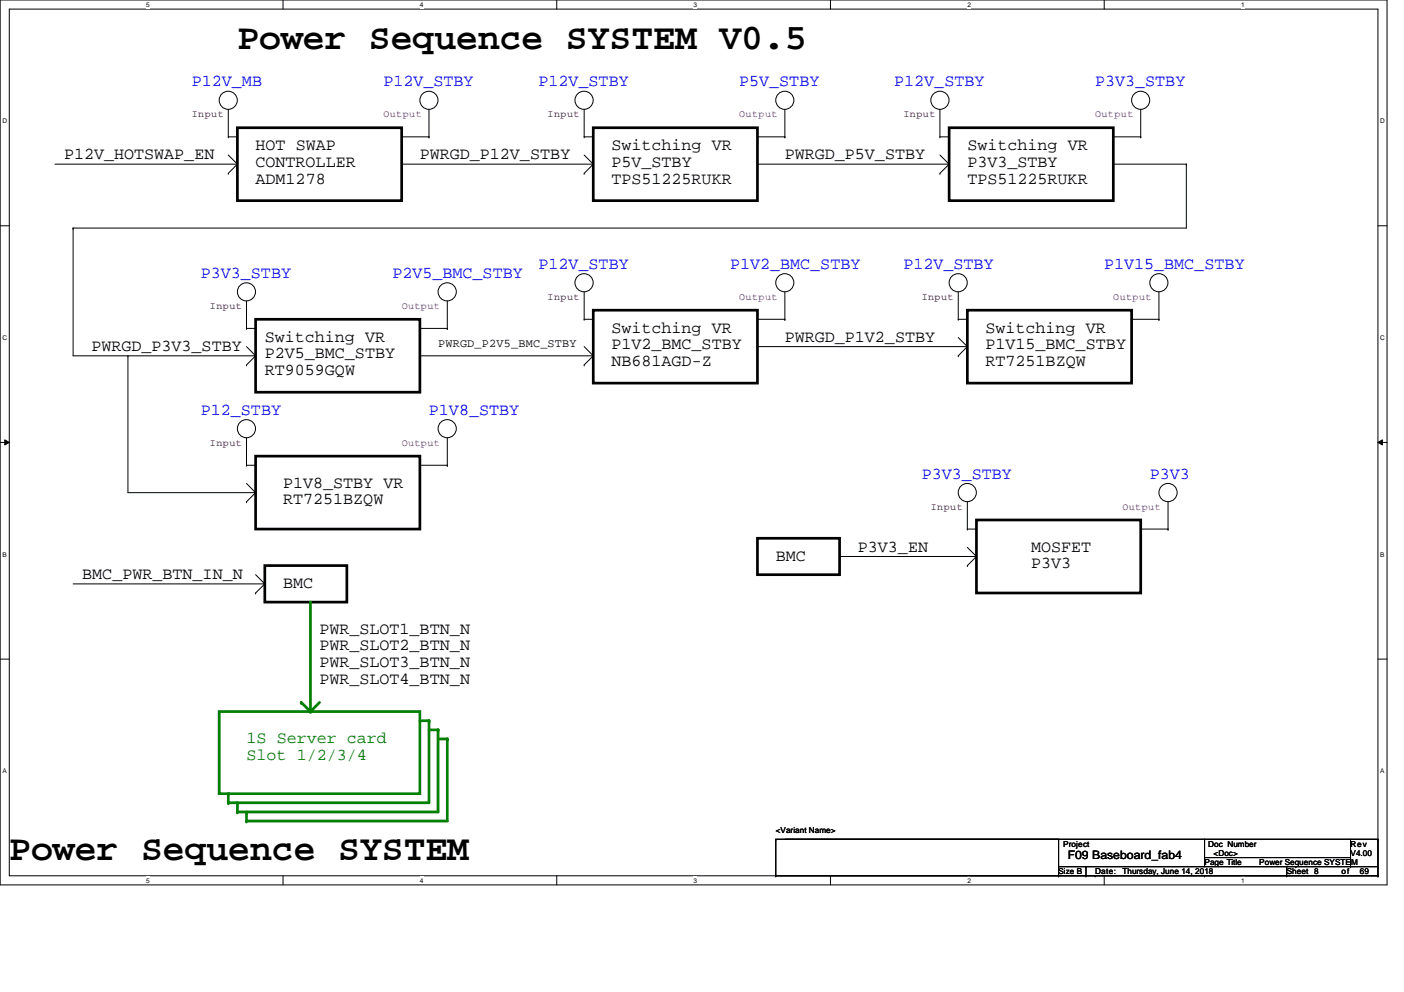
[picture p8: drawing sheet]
<svg xmlns="http://www.w3.org/2000/svg" width="297mm" height="210mm" viewBox="0 0 297 210" stroke-linecap="round" stroke-linejoin="round" font-family="sans-serif">
<path d="M0 0h293.5v187.2h-293.5zM2 1.9h289.5v183.4h-289.5z" fill="none" stroke="#000" stroke-width=".21"/>
<g fill="#fff">
<path d="M30.9 .2h.8v1.6h-.8z"/>
<path d="M30.9 185.5h.8v1.6h-.8z"/>
</g>
<path d="M59.9 0v1.9M59.9 185.3v1.9" fill="none" stroke="#000" stroke-width=".21"/>
<g fill="#fff">
<path d="M88.8 .2h.8v1.6h-.8z"/>
<path d="M88.8 185.5h.8v1.6h-.8z"/>
</g>
<path d="M117.8 0v1.9M117.8 185.3v1.9" fill="none" stroke="#000" stroke-width=".21"/>
<g fill="#fff">
<path d="M146.7 .2h.8v1.6h-.8z"/>
<path d="M146.7 185.5h.8v1.6h-.8z"/>
</g>
<path d="M175.7 0v1.9M175.7 185.3v1.9" fill="none" stroke="#000" stroke-width=".21"/>
<g fill="#fff">
<path d="M204.7 .2h.7v1.6h-.7z"/>
<path d="M204.7 185.5h.7v1.6h-.7z"/>
</g>
<path d="M233.6 0v1.9M233.6 185.3v1.9" fill="none" stroke="#000" stroke-width=".21"/>
<g fill="#fff">
<path d="M262.6 .2h.7v1.6h-.7z"/>
<path d="M262.6 185.5h.7v1.6h-.7z"/>
<path d="M.5 24.8h1v1.6h-1z"/>
<path d="M292 24.8h1v1.6h-1z"/>
<path d="M.5 70.7h1v1.5h-1z"/>
<path d="M292 70.7h1v1.5h-1z"/>
</g>
<path d="M0 47.8h2M291.5 47.8h2" fill="none" stroke="#000" stroke-width=".21"/>
<g fill="#fff">
<path d="M.5 116.5h.9v1.6h-.9z"/>
<path d="M292 116.5h.9v1.6h-.9z"/>
</g>
<path d="M0 93.6h2M1 93.1l1 .5-1 .5zM291.5 93.6l1-.5v1zM291.5 93.6h2" fill="none" stroke="#000" stroke-width=".21"/>
<path d="M1 93.1l1 .5-1 .5zM291.5 93.6l1-.5v1z" fill="#000"/>
<g fill="#fff">
<path d="M.5 162.4h.9v1.5h-.9z"/>
<path d="M292 162.4h.9v1.5h-.9z"/>
</g>
<g fill="none" stroke="#000" stroke-width=".21">
<path d="M11.6 34.7h38.6M48.3 36.7h.1M48.3 32.8l1.9 1.9M50.2 34.7h.1M50.2 34.7l-1.9 2M85 34.7h40.5M85 29h5.8M90.8 29h.1M90.8 23.2v5.8M123.6 36.7h.1M123.6 32.8l1.9 1.9M125.5 34.7h.1"/>
<path d="M125.5 34.7l-1.9 2M160.2 34.7h40.6M160.2 29h5.8M166 29h.1M166 23.2v5.8M198.9 36.7h.1M198.9 32.8l1.9 1.9M200.8 34.7h.1M200.8 34.7l-1.9 2M235.5 34.7h15.5M235.5 29h5.8M241.3 29h.1"/>
<path d="M241.3 23.2v5.8M251 34.7h.1M251 34.7v13.6h-235.5M15.5 48.3h.1M15.5 48.3v27h38.6M54.1 75.3h.1M88.8 75.3h36.7M125.5 75.3h.1M160.2 67.6h5.8M160.2 73.3h44.5M166 67.6h.1M166 61.8v5.8"/>
<path d="M202.7 75.3h.1M202.7 71.4l2 1.9M204.7 73.3h.1M204.7 73.3l-2 2M239.4 67.6h5.8M245.2 67.6h.1M245.2 61.8v5.8M0 139.5h2M15.5 123.5h40.5M54.1 125.5h.1M54.1 121.6l1.9 1.9M56 123.5h.1"/>
<path d="M56 123.5l-1.9 2M291.5 139.5h2"/>
<circle cx="90.7" cy="21.2" r="1.92"/>
<circle cx="166" cy="21.2" r="1.92"/>
<circle cx="241.3" cy="21.2" r="1.92"/>
<circle cx="166" cy="59.8" r="1.92"/>
<circle cx="245.2" cy="59.8" r="1.92"/>
</g>
<path d="M50.2 27h34.8v15.5h-34.8zM125.5 27h34.7v15.5h-34.7zM200.8 27h34.7v15.5h-34.7zM125.5 65.6h34.7v15.5h-34.7zM204.7 65.6h34.7v15.5h-34.7zM56 119.7h17.4v7.7h-17.4z" fill="none" stroke="#000" stroke-width=".57"/>
<path d="M65.7 127.4v23.2" fill="none" stroke="#008000" stroke-width=".57"/>
<circle cx="65.7" cy="127.4" r=".29" fill="#008000"/>
<path d="M46.4 150.6h42.4v17.3h-42.4zM63.7 148.6l2 2" fill="none" stroke="#008000" stroke-width=".57"/>
<circle cx="63.7" cy="148.6" r=".29" fill="#008000"/>
<path d="M67.6 148.6l-1.9 2" fill="none" stroke="#008000" stroke-width=".57"/>
<circle cx="65.7" cy="150.6" r=".29" fill="#008000"/>
<g fill="none" stroke="#000" stroke-width=".21">
<path d="M123.6 29h.1M123.6 23.2v5.8M123.6 29h1.9M125.5 29h.1M198.9 29h.1M198.9 29h1.9M198.9 23.2v5.8M200.8 29h.1M123.6 77.2h.1M123.6 67.6h.1M123.6 73.3l1.9 2M123.6 67.6h1.9"/>
<path d="M123.6 61.8v5.8M125.5 75.3h.1M125.5 67.6h.1M125.5 75.3l-1.9 1.9M202.7 67.6h.1M202.7 61.8v5.8M202.7 67.6h2M204.7 67.6h.1"/>
<circle cx="123.6" cy="21.2" r="1.92"/>
<circle cx="198.9" cy="21.2" r="1.92"/>
<circle cx="123.6" cy="59.8" r="1.92"/>
<circle cx="202.7" cy="59.8" r="1.92"/>
</g>
<path d="M90.8 152.5v17.4" fill="none" stroke="#008000" stroke-width=".57"/>
<circle cx="90.8" cy="152.5" r=".29" fill="#008000"/>
<path d="M48.3 169.9h42.5" fill="none" stroke="#008000" stroke-width=".57"/>
<circle cx="48.3" cy="169.9" r=".29" fill="#008000"/>
<path d="M88.8 152.5h2" fill="none" stroke="#008000" stroke-width=".57"/>
<circle cx="90.8" cy="152.5" r=".29" fill="#008000"/>
<path d="M48.3 167.9v2" fill="none" stroke="#008000" stroke-width=".57"/>
<circle cx="48.3" cy="167.9" r=".29" fill="#008000"/>
<path d="M50.2 171.8h42.5" fill="none" stroke="#008000" stroke-width=".57"/>
<circle cx="50.2" cy="171.8" r=".29" fill="#008000"/>
<path d="M90.8 154.4h1.9" fill="none" stroke="#008000" stroke-width=".57"/>
<circle cx="92.7" cy="154.4" r=".29" fill="#008000"/>
<path d="M92.7 154.4v17.4" fill="none" stroke="#008000" stroke-width=".57"/>
<circle cx="92.7" cy="154.4" r=".29" fill="#008000"/>
<path d="M52.2 173.7h42.4" fill="none" stroke="#008000" stroke-width=".57"/>
<circle cx="52.2" cy="173.7" r=".29" fill="#008000"/>
<path d="M92.7 156.4h1.9" fill="none" stroke="#008000" stroke-width=".57"/>
<circle cx="94.6" cy="156.4" r=".29" fill="#008000"/>
<path d="M94.6 156.4v17.3" fill="none" stroke="#008000" stroke-width=".57"/>
<circle cx="94.6" cy="156.4" r=".29" fill="#008000"/>
<g fill="none" stroke="#000" stroke-width=".21">
<path d="M48.3 29h.1M48.3 23.2v5.8M48.3 29h1.9M50.2 29h.1M52.2 69.5h.1M52.2 69.5h1.9M52.2 63.7v5.8M54.1 69.5h.1M88.8 69.5h5.8M94.6 69.5h.1M94.6 63.7v5.8M52.2 98.4h.1"/>
<path d="M52.2 92.6v5.8M52.2 98.4h1.9M54.1 98.4h.1M88.8 98.4h5.8M94.6 98.4h.1M94.6 92.6v5.8M177.6 117.8h29M204.7 112h.1M204.7 119.7h.1M204.7 112h1.9M204.7 106.2v5.8M204.7 115.8l1.9 2"/>
<path d="M206.6 112h.1M206.6 117.8h.1M206.6 117.8l-1.9 1.9M241.3 112h5.8M247.1 112h.1M247.1 106.2v5.8"/>
<circle cx="48.3" cy="21.2" r="1.92"/>
<circle cx="52.1" cy="61.8" r="1.92"/>
<circle cx="94.6" cy="61.8" r="1.92"/>
<circle cx="52.1" cy="90.7" r="1.92"/>
<circle cx="94.6" cy="90.7" r="1.92"/>
<circle cx="204.6" cy="104.2" r="1.92"/>
<circle cx="247.1" cy="104.2" r="1.93"/>
</g>
<path d="M54.1 67.6h34.7v15.4h-34.7zM54.1 96.5h34.7v15.5h-34.7zM206.6 110h34.7v15.5h-34.7z" fill="none" stroke="#000" stroke-width=".57"/>
<path d="M50.2 169.9v1.9" fill="none" stroke="#008000" stroke-width=".57"/>
<circle cx="50.2" cy="169.9" r=".29" fill="#008000"/>
<path d="M52.2 171.8v1.9" fill="none" stroke="#008000" stroke-width=".57"/>
<circle cx="52.2" cy="171.8" r=".29" fill="#008000"/>
<g fill="none" stroke="#000" stroke-width=".21">
<path d="M27.1 75.3h.1M27.1 75.3v28.9h27M52.2 77.2h.1M52.2 73.3l1.9 2M54.1 75.3h.1M54.1 75.3l-1.9 1.9M52.2 106.2h.1M52.2 102.3l1.9 1.9M54.1 104.2h.1M54.1 104.2l-1.9 2M164.1 177.6h.1M164.1 177.6h127.4"/>
<path d="M164.1 177.6v7.7M224 177.6h.1M224 177.6v7.7M254.8 177.6h.1M254.8 177.6v5.8M285.7 177.6v5.8M291.5 177.6h.1M291.5 177.6v7.7M164.1 185.3h.1M164.1 185.3h127.4M224 185.3h.1M224 183.4h67.5"/>
<path d="M229.8 185.3h.1M229.8 183.4v1.9M231.7 185.3h.1M254.8 185.3h.1M254.8 181.5h30.9M272.2 185.3h.1M272.2 183.4v1.9M274.1 183.4h.1M285.7 181.5h.1M285.7 183.4h.1M291.5 185.3h.1M291.5 183.4h.1"/>
</g>
<path d="M160.2 113.9h17.4v7.7h-17.4z" fill="none" stroke="#000" stroke-width=".57"/>
<g font-size="7.7">
<text x="50.2" y="10.3">Power Sequence SYSTEM V0.5</text>
<text x="2" y="182.1">Power Sequence SYSTEM</text>
</g>
<g font-size="3.5" fill="#00f">
<text x="40.6" y="18.2">P12V_MB</text>
<text x="81.1" y="18.2">P12V_STBY</text>
<text x="113.9" y="18.2">P12V_STBY</text>
<text x="156.4" y="18.2">P5V_STBY</text>
<text x="189.2" y="18.2">P12V_STBY</text>
<text x="231.7" y="18.2">P3V3_STBY</text>
<text x="42.5" y="58.8">P3V3_STBY</text>
<text x="83" y="58.8">P2V5_BMC_STBY</text>
<text x="113.9" y="56.9">P12V_STBY</text>
<text x="154.5" y="56.9">P1V2_BMC_STBY</text>
<text x="191.2" y="56.9">P12V_STBY</text>
<text x="233.6" y="56.9">P1V15_BMC_STBY</text>
<text x="42.5" y="87.8">P12_STBY</text>
<text x="90.8" y="87.8">P1V8_STBY</text>
<text x="195" y="101.3">P3V3_STBY</text>
<text x="243.3" y="101.3">P3V3</text>
</g>
<g font-size="3.5">
<text x="13.5" y="33.7">P12V_HOTSWAP_EN</text>
<text x="54.1" y="31.8">HOT SWAP</text>
<text x="54.1" y="35.3">CONTROLLER</text>
<text x="88.8" y="33.7">PWRGD_P12V_STBY</text>
<text x="129.4" y="31.8">Switching VR</text>
<text x="129.4" y="35.3">P5V_STBY</text>
<text x="166" y="33.7">PWRGD_P5V_STBY</text>
<text x="204.7" y="31.8">Switching VR</text>
<text x="204.7" y="35.3">P3V3_STBY</text>
<text x="54.1" y="38.8">ADM1278</text>
<text x="129.4" y="38.8">TPS51225RUKR</text>
<text x="204.7" y="38.8">TPS51225RUKR</text>
<text x="129.4" y="70.4">Switching VR</text>
<text x="208.5" y="70.4">Switching VR</text>
<text x="19.3" y="74.2">PWRGD_P3V3_STBY</text>
<text x="56" y="72.3">Switching VR</text>
<text x="56" y="75.8">P2V5_BMC_STBY</text>
<text x="129.4" y="73.9">P1V2_BMC_STBY</text>
<text x="129.4" y="77.4">NB681AGD-Z</text>
<text x="166" y="72.3">PWRGD_P1V2_STBY</text>
<text x="208.5" y="73.9">P1V15_BMC_STBY</text>
<text x="208.5" y="77.4">RT7251BZQW</text>
<text x="56" y="79.4">RT9059GQW</text>
<text x="59.9" y="103.2">P1V8_STBY VR</text>
<text x="59.9" y="106.7">RT7251BZQW</text>
<text x="164.1" y="118.6">BMC</text>
<text x="181.5" y="116.7">P3V3_EN</text>
<text x="218.2" y="116.7">MOSFET</text>
<text x="17.4" y="122.5">BMC_PWR_BTN_IN_N</text>
<text x="59.9" y="124.4">BMC</text>
<text x="218.2" y="120.2">P3V3</text>
<text x="67.6" y="134.1">PWR_SLOT1_BTN_N</text>
<text x="67.6" y="137.6">PWR_SLOT2_BTN_N</text>
<text x="67.6" y="141.1">PWR_SLOT3_BTN_N</text>
<text x="67.6" y="144.7">PWR_SLOT4_BTN_N</text>
</g>
<g font-size="3.5" fill="#008000">
<text x="52.2" y="157.2">1S Server card</text>
<text x="52.2" y="160.8">Slot 1/2/3/4</text>
</g>
<g font-size="2.5">
<text x="92.7" y="73.4">PWRGD_P2V5_BMC_STBY</text>
<text x="225.9" y="181.8">F09 Baseboard_fab4</text>
</g>
<g font-size="2.1" fill="#800000">
<text x="40.6" y="24.8">Input</text>
<text x="115.9" y="24.8">Input</text>
<text x="191.2" y="24.8">Input</text>
<text x="44.4" y="65.4">Input</text>
<text x="115.9" y="63.5">Input</text>
<text x="195" y="63.5">Input</text>
<text x="44.4" y="94.3">Input</text>
<text x="196.9" y="107.9">Input</text>
</g>
<g font-size="2.1" fill="#800080">
<text x="81.1" y="24.8">Output</text>
<text x="156.4" y="24.8">Output</text>
<text x="231.7" y="24.8">Output</text>
<text x="85" y="65.4">Output</text>
<text x="156.4" y="63.5">Output</text>
<text x="235.5" y="63.5">Output</text>
<text x="85" y="94.3">Output</text>
<text x="237.5" y="107.9">Output</text>
</g>
<g font-size="1.7">
<text x="164.1" y="176.2">&lt;Variant Name&gt;</text>
<text x="224.9" y="179.1">Project</text>
<text x="255.6" y="179.3">Doc Number</text>
<text x="285.7" y="179.1">Rev</text>
<text x="224" y="184.9">Size B</text>
<text x="231.7" y="184.9">Date:</text>
<text x="237.5" y="184.9">Thursday, June 14, 2018</text>
<text x="254.8" y="183">Page Title</text>
<text x="256.8" y="181.1">&lt;Doc&gt;</text>
<text x="266.4" y="183">Power Sequence SYSTEM</text>
<text x="272.2" y="184.9">Sheet 8</text>
<text x="283.8" y="184.9">of</text>
<text x="285.7" y="181.1">V4.00</text>
<text x="287.7" y="184.9">69</text>
</g>
<g font-size="1.4">
<text x="30.9" y="1.5">5</text>
<text x="88.8" y="1.5">4</text>
<text x="146.7" y="1.5">3</text>
<text x="204.7" y="1.5">2</text>
<text x="262.6" y="1.5">1</text>
<text x=".5" y="26.1">D</text>
<text x="292" y="26.1">D</text>
<text x=".5" y="71.9">C</text>
<text x="292" y="71.9">C</text>
<text x=".5" y="117.8">B</text>
<text x="292" y="117.8">B</text>
<text x=".5" y="163.6">A</text>
<text x="292" y="163.6">A</text>
<text x="30.9" y="186.8">5</text>
<text x="88.8" y="186.8">4</text>
<text x="146.7" y="186.8">3</text>
<text x="204.7" y="186.8">2</text>
<text x="262.6" y="186.8">1</text>
</g>
</svg>
